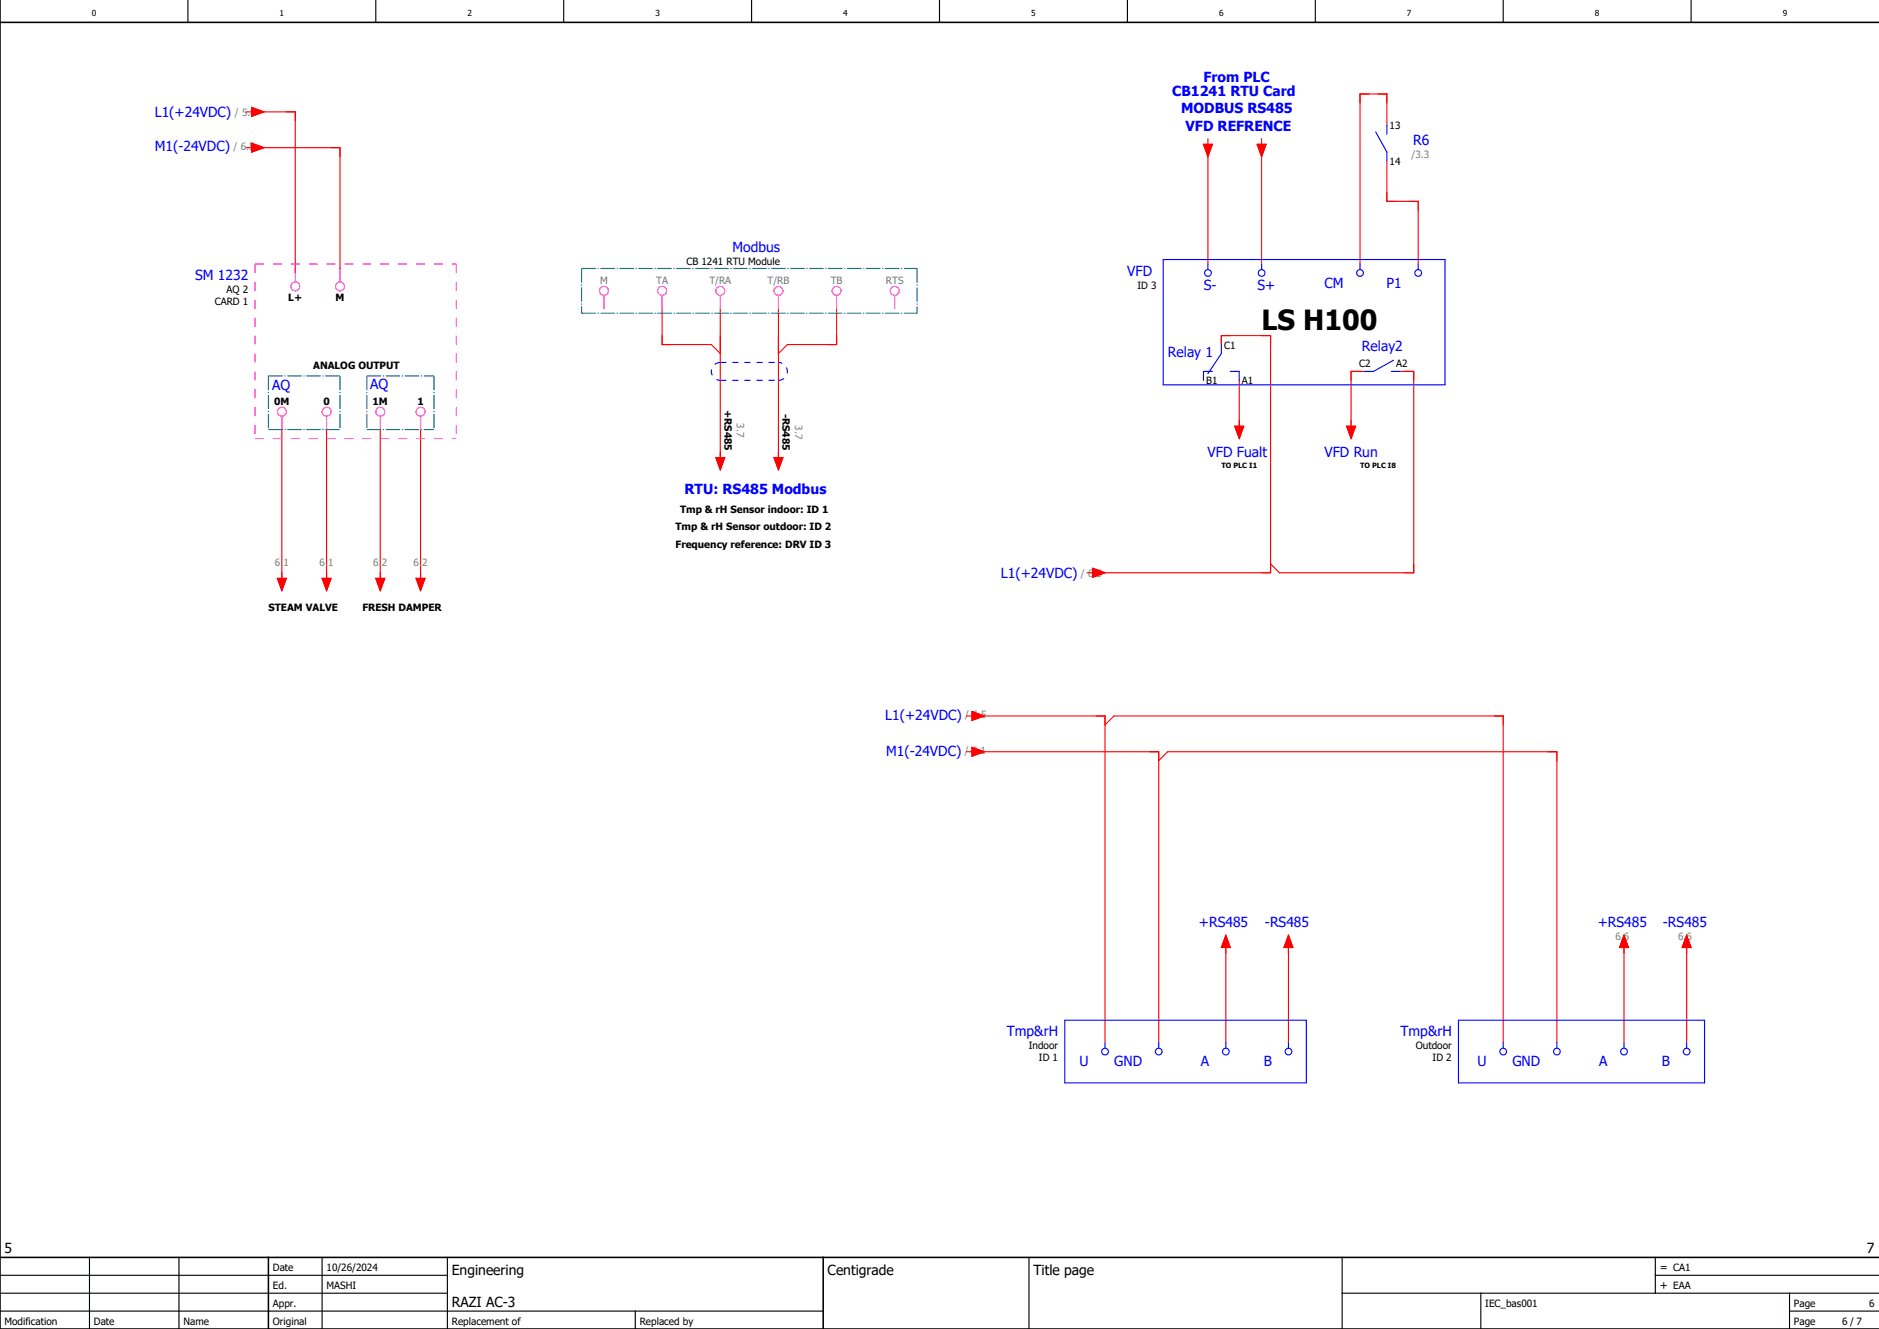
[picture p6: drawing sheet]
<svg xmlns="http://www.w3.org/2000/svg" width="420mm" height="297mm" viewBox="0 0 420 297" stroke-linecap="round" stroke-linejoin="round" font-family="sans-serif">
<g fill="none" stroke="#000" stroke-width=".25">
<path d="M42 0v5M84 0v5M126 0v5M168 0v5M210 0v5M252 0v5M294 0v5M336 0v5M378 0v5M0 293h184M0 289h100M0 285h100"/>
<path d="M20 281v16M40 281v16M72 281v16M100 281v16M142 293v4M230 281v16M300 289h120M300 281v16M331 289v8M370 285h50M370 281v8M400 293h20"/>
<path d="M400 289v8"/>
</g>
<path d="M0 5h420M0 0v297h420M0 281h420M60 281v16M184 281v16" fill="none" stroke="#000" stroke-width=".35"/>
<g fill="none" stroke="#f00" stroke-width=".25">
<path d="M55 25h1.3M55 33h1.3M56.3 24l2.7 1-2.7 1zM56.3 32l2.7 1-2.7 1zM57 25h9v36M57 33h19v28M269 32.3h2l-1 2.7zM270 31v1.3M270 34v25M281 32.3h2l-1 2.7zM282 31v1.3M282 34v25"/>
<path d="M310 28v-7h-6v38M310 36v9h7v14M148 69v8h11l2 2M161 69v34M174 69v34M187 69v8h-11l-2 2M273 77v-2h11v53h-39M63 96v34M73 96v34M85 96v34M94 96v34M276 95.2h2l-1 2.8z"/>
<path d="M277 85v11M301 95.2h2l-1 2.8zM305 83h-3v13M313 83h3v45h-30l-2-2M160 102.3h2l-1 2.7zM173 102.3h2l-1 2.7zM62 129.3h2l-1 2.7zM72 129.3h2l-1 2.7zM84 129.3h2l-1 2.7zM93 129.3h2l-1 2.7zM243 128h1.2M244.2 127l2.8 1-2.8 1z"/>
<path d="M217.3 159l2.7 1-2.7 1zM216 160h1.3M216 168h1.3M217.3 167l2.7 1-2.7 1zM218 160h29v73M218 168h41v65M247 162l2-2h87v73M259 170l2-2h87v65M274 211.7v21.3M274 209l1 2.7h-2zM288 211.7v21.3M288 209l1 2.7h-2z"/>
<path d="M363 211.7v21.3M363 209l1 2.7h-2zM377 211.7v21.3M377 209l1 2.7h-2z"/>
</g>
<path d="M57 59h45M57 59v39M102 59v39M57 98h45" fill="none" stroke="#f0f" stroke-width=".25" stroke-dasharray="2 2" stroke-linecap="butt"/>
<g fill="none" stroke="#f0f" stroke-width=".25">
<path d="M66 60v3M76 60v3M135 66v3M148 66v3M161 66v3M174 66v3M187 66v3M200 66v3M63 93v3M73 93v3M85 93v3M94 93v3"/>
<circle cx="66" cy="64" r="1"/>
<circle cx="76" cy="64" r="1"/>
<circle cx="135" cy="65" r="1"/>
<circle cx="148" cy="65" r="1"/>
<circle cx="161" cy="65" r="1"/>
<circle cx="174" cy="65" r="1"/>
<circle cx="187" cy="65" r="1"/>
<circle cx="200" cy="65" r="1"/>
<circle cx="63" cy="92" r="1"/>
<circle cx="73" cy="92" r="1"/>
<circle cx="85" cy="92" r="1"/>
<circle cx="94" cy="92" r="1"/>
</g>
<path d="M130 70h75M130 60h75M130 60v10M205 60v10M60 96h16M60 84h16M60 84v12M76 84v12M82 96h15M82 84h15M82 84v12M97 84v12" fill="none" stroke="#007f7f" stroke-width=".25" stroke-dasharray="3.2 .4 .3 .4" stroke-linecap="butt"/>
<path d="M161 85h13M161 81h13M161 81a2 2 0 0 0-2 2 2 2 0 0 0 2 2M174 85a2 2 0 0 0 2-2 2 2 0 0 0-2-2" fill="none" stroke="#00f" stroke-width=".25" stroke-dasharray="1.4 1.4" stroke-linecap="butt"/>
<g fill="none" stroke="#00f" stroke-width=".25">
<path d="M307.5 29.5l2.5 4.5v2M310 28v2M260 58h63v28h-63zM270 59v1.3M282 59v1.3M304 59v1.3M317 59v1.3M273 77v2l-3 4.5M271 83h-2v2M275 83h2v2M311 83h2M311.5 80.5l-4.5 2.5h-2"/>
<path d="M238 228h54v14h-54zM247 233v1.3M259 233v1.3M274 233v1.3M288 233v1.3M326 228h55v14h-55zM336 233v1.3M348 233v1.3M363 233v1.3M377 233v1.3"/>
<circle cx="270" cy="61" r=".75"/>
<circle cx="282" cy="61" r=".75"/>
<circle cx="304" cy="61" r=".75"/>
<circle cx="317" cy="61" r=".75"/>
<circle cx="247" cy="235" r=".75"/>
<circle cx="259" cy="235" r=".75"/>
<circle cx="274" cy="235" r=".75"/>
<circle cx="288" cy="235" r=".75"/>
<circle cx="336" cy="235" r=".75"/>
<circle cx="348" cy="235" r=".75"/>
<circle cx="363" cy="235" r=".75"/>
<circle cx="377" cy="235" r=".75"/>
</g>
<g fill="#f00" stroke="#f00" stroke-width=".22">
<path d="M62 129.3h2l-1 2.7z"/>
<path d="M72 129.3h2l-1 2.7z"/>
<path d="M84 129.3h2l-1 2.7z"/>
<path d="M93 129.3h2l-1 2.7z"/>
<path d="M56.3 24l2.7 1-2.7 1z"/>
<path d="M56.3 32l2.7 1-2.7 1z"/>
<path d="M160 102.3h2l-1 2.7z"/>
<path d="M173 102.3h2l-1 2.7z"/>
<path d="M217.3 159l2.7 1-2.7 1z"/>
<path d="M217.3 167l2.7 1-2.7 1z"/>
<path d="M274 209l1 2.7h-2z"/>
<path d="M288 209l1 2.7h-2z"/>
<path d="M363 209l1 2.7h-2z"/>
<path d="M377 209l1 2.7h-2z"/>
<path d="M269 32.3h2l-1 2.7z"/>
<path d="M281 32.3h2l-1 2.7z"/>
<path d="M244.2 127l2.8 1-2.8 1z"/>
<path d="M276 95.2h2l-1 2.8z"/>
<path d="M301 95.2h2l-1 2.8z"/>
</g>
<text font-size="6.2" x="282" y="73.7">LS H100</text>
<g font-size="3.1" fill="#00f">
<text x="262" y="21.4">CB1241 RTU Card</text>
<text x="269" y="18.4">From PLC</text>
<text x="34.6" y="26.2">L1(+24VDC)</text>
<text x="264" y="25.4">MODBUS RS485</text>
<text x="265" y="29.4">VFD REFRENCE</text>
<text x="34.6" y="33.8">M1(-24VDC)</text>
<text x="315.9" y="32.4">R6</text>
<text x="163.7" y="56.3">Modbus</text>
<text x="43.6" y="62.6">SM 1232</text>
<text x="252" y="61.6">VFD</text>
<text x="269.1" y="64.8">S-</text>
<text x="281.1" y="64.9">S+</text>
<text x="296" y="64.3">CM</text>
<text x="309.9" y="64.3">P1</text>
<text x="261.1" y="79.8">Relay 1</text>
<text x="304.4" y="78.4">Relay2</text>
<text x="60.8" y="87.1">AQ</text>
<text x="82.7" y="87">AQ</text>
<text x="269.9" y="102.1">VFD Fualt</text>
<text x="296" y="102.1">VFD Run</text>
<text x="153" y="110.4">RTU: RS485 Modbus</text>
<text x="223.7" y="129.2">L1(+24VDC)</text>
<text x="197.9" y="160.9">L1(+24VDC)</text>
<text x="198.1" y="168.9">M1(-24VDC)</text>
<text x="268" y="207.1">+RS485</text>
<text x="282.7" y="207.1">-RS485</text>
<text x="357.1" y="207.3">+RS485</text>
<text x="371.7" y="207.3">-RS485</text>
<text x="225.1" y="231.6">Tmp&amp;rH</text>
<text x="313.1" y="231.6">Tmp&amp;rH</text>
<text x="241.3" y="238.3">U</text>
<text x="249.1" y="238.3">GND</text>
<text x="268.4" y="238.3">A</text>
<text x="282.5" y="238.3">B</text>
<text x="330.3" y="238.3">U</text>
<text x="338.1" y="238.3">GND</text>
<text x="357.4" y="238.3">A</text>
<text x="371.5" y="238.3">B</text>
</g>
<g font-size="3.1">
<text x="1" y="280">5</text>
<text x="417.3" y="280">7</text>
<text x="101" y="285">Engineering</text>
<text x="185" y="285">Centigrade</text>
<text x="231" y="285">Title page</text>
<text x="101" y="292">RAZI AC-3</text>
</g>
<g font-size="2.5">
<text x="371" y="284">= CA1</text>
<text x="371" y="288">+ EAA</text>
</g>
<g font-size="2.2" fill="#7ca552">
<text x="52.5" y="25.9">/ 5.8</text>
<text x="52.2" y="33.5">/ 6.5</text>
<text x="315.5" y="35.2">/3.3</text>
<text x="164.7" y="94.6" transform="rotate(90 164.7 94.6)">3.7</text>
<text x="177.7" y="95" transform="rotate(90 177.7 95)">3.7</text>
<text x="61.4" y="126.5">6.1</text>
<text x="71.4" y="126.5">6.1</text>
<text x="83.4" y="126.5">6.2</text>
<text x="92.4" y="126.5">6.2</text>
<text x="241.6" y="128.9">/ 6.5</text>
<text x="215.8" y="160.5">/ 6.5</text>
<text x="215.7" y="168.5">/ 6.1</text>
<text x="361.1" y="210.1">6.6</text>
<text x="375.1" y="210.1">6.6</text>
</g>
<g font-size="2.2">
<text x="310.6" y="28.9">13</text>
<text x="310.6" y="36.8">14</text>
<text x="153.4" y="59.2">CB 1241 RTU Module</text>
<text x="50.7" y="65.5">AQ 2</text>
<text x="254.2" y="64.5">ID 3</text>
<text x="48" y="68.2">CARD 1</text>
<text x="64.4" y="67.2">L+</text>
<text x="75" y="67.2">M</text>
<text x="273.6" y="77.9">C1</text>
<text x="70" y="82.5">ANALOG OUTPUT</text>
<text x="303.8" y="81.9">C2</text>
<text x="312.1" y="81.9">A2</text>
<text x="269.6" y="85.8">B1</text>
<text x="277.6" y="85.8">A1</text>
<text x="61.3" y="90.5">0M</text>
<text x="72.3" y="90.5">0</text>
<text x="83.3" y="90.5">1M</text>
<text x="93.3" y="90.5">1</text>
<text x="161.9" y="91.6" transform="rotate(90 161.9 91.6)">+RS485</text>
<text x="174.9" y="92.4" transform="rotate(90 174.9 92.4)">-RS485</text>
<text x="151" y="118.5">Tmp &amp; rH Sensor outdoor: ID 2</text>
<text x="152" y="114.5">Tmp &amp; rH Sensor indoor: ID 1</text>
<text x="151" y="122.5">Frequency reference: DRV ID 3</text>
<text x="60" y="136.5">STEAM VALVE</text>
<text x="81" y="136.5">FRESH DAMPER</text>
<text x="229.9" y="234.5">Indoor</text>
<text x="232.2" y="237.2">ID 1</text>
<text x="316.5" y="234.5">Outdoor</text>
<text x="320.2" y="237.2">ID 2</text>
<text x="61" y="284">Date</text>
<text x="73" y="284">10/26/2024</text>
<text x="61" y="288">Ed.</text>
<text x="61" y="292">Appr.</text>
<text x="73" y="288">MASHI</text>
<text x="332" y="292">IEC_bas001</text>
<text x="401" y="292">Page</text>
<text x="417.8" y="292">6</text>
<text x="1" y="296">Modification</text>
<text x="21" y="296">Date</text>
<text x="41" y="296">Name</text>
<text x="61" y="296">Original</text>
<text x="101" y="296">Replacement of</text>
<text x="143" y="296">Replaced by</text>
<text x="401" y="296">Page</text>
<text x="411.8" y="296">6 / 7</text>
</g>
<g font-size="2.2" fill="#767676">
<text x="134.1" y="63.5">M</text>
<text x="146.7" y="63.5">TA</text>
<text x="158.6" y="63.5">T/RA</text>
<text x="171.6" y="63.5">T/RB</text>
<text x="185.7" y="63.5">TB</text>
<text x="198" y="63.5">RTS</text>
</g>
<g font-size="1.9">
<text x="20.5" y="3.6">0</text>
<text x="62.5" y="3.6">1</text>
<text x="104.5" y="3.6">2</text>
<text x="146.5" y="3.6">3</text>
<text x="188.5" y="3.6">4</text>
<text x="230.5" y="3.6">5</text>
<text x="272.5" y="3.6">6</text>
<text x="314.5" y="3.6">7</text>
<text x="356.5" y="3.6">8</text>
<text x="398.5" y="3.6">9</text>
</g>
<g font-size="1.6">
<text x="273" y="104.7">TO PLC I1</text>
<text x="304" y="104.7">TO PLC I8</text>
</g>
</svg>
